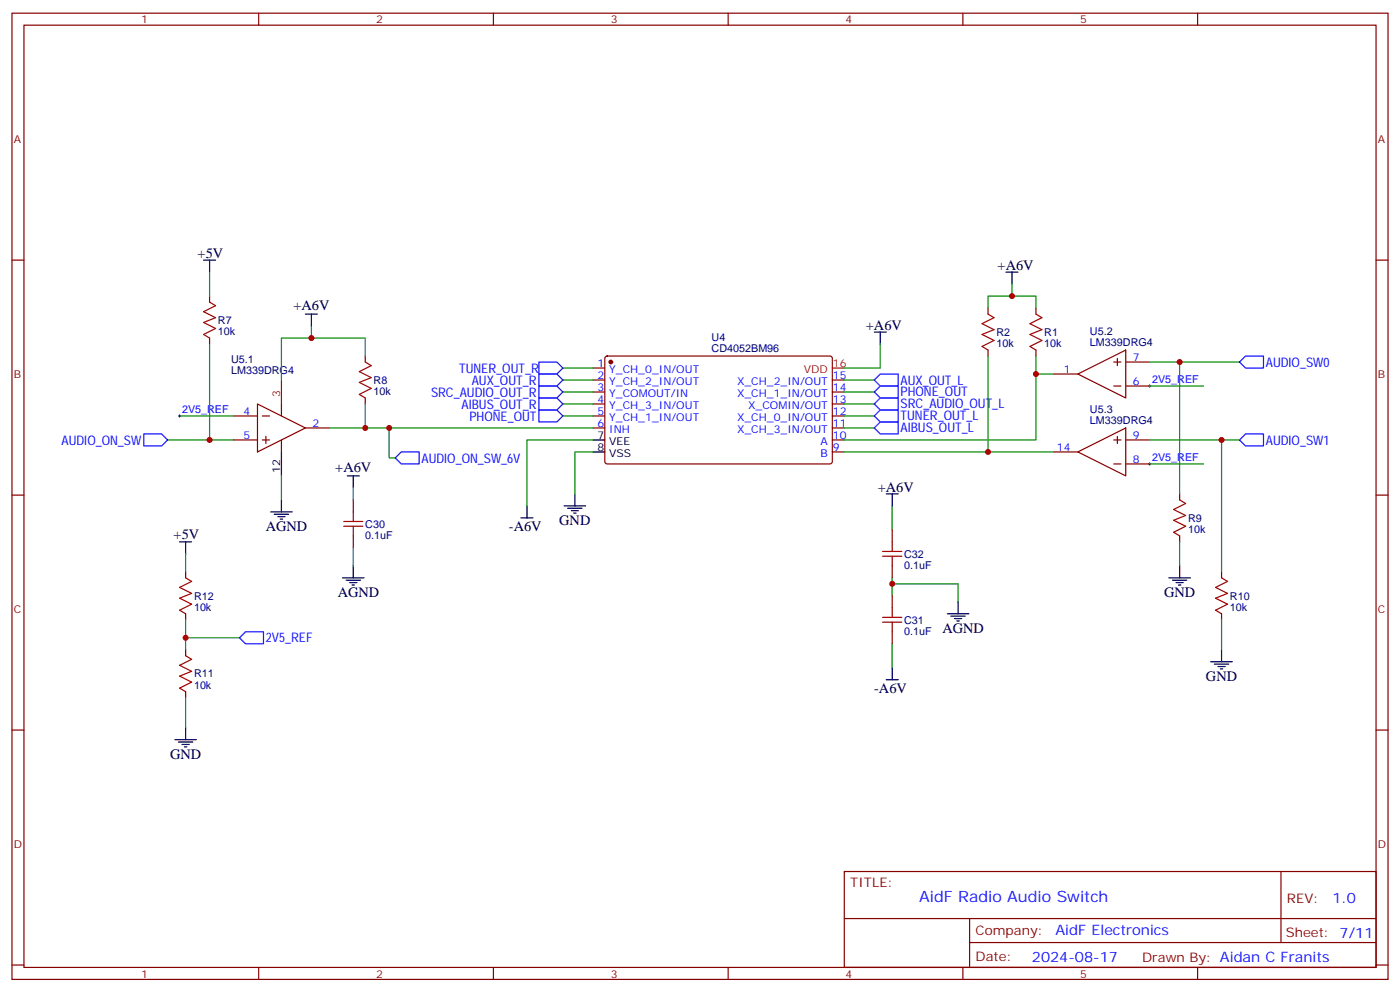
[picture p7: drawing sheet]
<svg xmlns="http://www.w3.org/2000/svg" width="412mm" height="292mm" viewBox="0 0 412 292" stroke-linecap="round" stroke-linejoin="round" font-family="sans-serif">
<g fill="none" stroke="#870000" stroke-width=".35">
<path d="M3.5 3.9h405.4v284.3h-405.4zM7.1 7.4h398.2v277.3h-398.2zM76.2 3.9v3.5M145.3 3.9v3.5M214.5 3.9v3.5M283.6 3.9v3.5M352.8 3.9v3.5M3.5 76.6h3.6M405.3 76.6h3.6M61.7 87.1v1.8M61.7 99.5v1.7M291 90.7v1.7"/>
<path d="M305.2 90.7v1.7M75.8 118.9l14.2 7-14.2 7.1zM82.9 118.9v3.5M107.6 104.8v1.7M107.6 117.1v1.8M174.6 108.3h3.6M174.6 111.8h3.6M174.6 115.4h3.6M174.6 118.9h3.6M178.4 105l.5-.2h65.8l.5 .7-.1 30.6-.6 .4h-65.9l-.4-.7v-30.3zM245.2 111.8h3.5M245.2 115.4h3.5"/>
<path d="M245.2 118.9h3.5M291 103v1.8M305.2 103v1.8M310.4 110.1h7.1M317.5 110.1l14.1-7.1v14.1zM328.1 106.5h2.1M328.1 113.6h2.1M329.1 105.5v2.1M331.6 106.5h7.1M331.6 113.6h7.1M68.8 122.4h7M68.8 129.5h7"/>
<path d="M77.3 122.4h2.1M77.3 129.5h2.1M78.3 128.4v2.1M82.9 129.5v3.5M90 125.9h7M174.6 122.4h3.6M174.6 125.9h3.6M245.2 122.4h3.5M245.2 125.9h3.5M245.2 133h3.5M245.2 129.5h3.5M310.4 133h7.1"/>
<path d="M317.5 133l14.1-7.1v14.2zM328.1 129.5h2.1M328.1 136.5h2.1M329.1 128.4v2.1M331.6 129.5h7.1M331.6 136.5h7.1M3.5 145.7h3.6M104.1 147.1v3.5M104.1 157.7v3.5M262.8 155.9v3.6M347.5 145.3v1.8M347.5 157.7v1.8"/>
<path d="M405.3 145.7h3.6M54.7 168.3v1.7M262.8 166.5v3.5M262.8 175.3v3.6M359.8 168.3v1.7M54.7 180.6v1.8M54.7 191.2v1.8M262.8 185.9v3.5M359.8 180.6v1.8M3.5 214.8h3.6M54.7 203.6v1.7M405.3 214.8h3.6"/>
<path d="M248.7 256.5h156.6v28.2h-156.6zM377.3 256.5v20.9M248.7 270.3h156.5M285.6 277.4h119.6M285.6 270.3v14.1M3.5 284h3.6M76.2 284.7v3.5M145.3 284.7v3.5M214.5 284.7v3.5M283.6 284.7v3.5M352.8 284.7v3.5M405.3 284h3.6"/>
</g>
<circle cx="179.9" cy="106.5" r=".53" fill="#870000" stroke="#870000" stroke-width=".35"/>
<g fill="none" stroke="#000" stroke-width=".35">
<path d="M60 76.6h3.5M61.7 76.6v3.5M90 92.4h3.5M91.7 92.4v3.6M257.5 97.7h3.6M259.3 97.7v3.5M296.3 80.1h3.6M298.1 80.1v3.5M82.9 133v7.1M174.6 129.5h3.6M174.6 133h3.6M52.9 159.5h3.5"/>
<path d="M54.7 159.5v3.5M79.7 150.6h6.4M80.8 151.3h4.2M81.8 152h2.2M82.5 152.8h.8M82.9 147.1v3.5M102.3 140.1h3.5M104.1 140.1v3.5M153.5 152.4h3.5M155.2 148.9v3.5M166.2 148.9h6.3M167.2 149.6h4.2"/>
<path d="M168.3 150.3h2.1M169 151h.7M169.3 145.3v3.6M261.1 145.3h3.5M262.8 145.3v3.6M100.9 170h6.3M102 170.7h4.2M103 171.4h2.1M103.7 172.2h.7M104.1 166.5v3.5M282.2 177.1v3.5M344.3 170h6.4"/>
<path d="M345.4 170.7h4.2M346.4 171.4h2.1M347.1 172.2h.7M347.5 166.5v3.5M262.8 196.5v3.5M279 180.6h6.4M280.1 181.3h4.2M281.2 182h2.1M281.9 182.7h.7M356.7 194.7h6.3M357.7 195.4h4.2M358.8 196.1h2.1"/>
<path d="M359.5 196.8h.7M359.8 191.2v3.5M51.5 217.7h6.4M52.6 218.4h4.2M53.6 219.1h2.1M54.3 219.8h.7M54.7 214.1v3.6M261.1 200h3.5"/>
</g>
<path d="M82.9 111.8v7.1M245.2 108.3h3.5" fill="none" stroke="#f00" stroke-width=".35"/>
<g fill="none" stroke="#008700" stroke-width=".35">
<path d="M61.7 80.1v7M91.7 96v3.5h-8.8v12.3M91.7 99.5h15.9v5.3M298.1 83.6v3.5h-7.1v3.6M298.1 87.1h7.1v3.6M61.7 101.2v28.3M107.6 118.9v7M165.8 108.3h8.8M165.8 118.9h8.8M165.8 115.4h8.8M165.8 111.8h8.8M248.7 118.9h8.8"/>
<path d="M248.7 115.4h8.8M248.7 111.8h8.8M259.3 101.2v7.1h-10.6M291 104.8v28.2M305.2 104.8v5.3M310.4 110.1h-5.2v19.4h-56.5M338.7 106.5h26.4M338.7 113.6h15.8M347.5 106.5v38.8M49.4 129.5h19.4M52.9 122.4h15.9M97 125.9h77.6"/>
<path d="M114.7 125.9v8.9h1.7M165.8 122.4h8.8M174.6 133h-5.3v12.3M174.6 129.5h-19.4v19.4M248.7 122.4h8.8M248.7 125.9h8.8M248.7 133h61.7M338.7 129.5h26.4M338.7 136.5h15.8M359.8 129.5v38.8M82.9 140.1v7M104.1 143.6v3.5"/>
<path d="M262.8 148.9v7M347.5 159.5v7M54.7 163v5.3M104.1 161.2v5.3M262.8 171.8h19.4v5.3M262.8 170v5.3M54.7 182.4v8.8M54.7 187.7h15.9M262.8 189.4v7.1M359.8 182.4v8.8M54.7 205.3v8.8"/>
</g>
<g fill="none" stroke="#00f" stroke-width=".35">
<path d="M158.7 106.5h5.3l1.8 1.8-1.8 1.8h-5.3zM158.7 113.6h5.3l1.8 1.8-1.8 1.7h-5.3zM158.7 110.1h5.3l1.8 1.7-1.8 1.8h-5.3zM158.7 117.1h5.3l1.8 1.8-1.8 1.7h-5.3zM257.5 115.4l1.8-1.8h5.3v3.5h-5.3zM259.3 117.1h5.3v3.5h-5.3l-1.8-1.7zM259.3 110.1h5.3v3.5h-5.3l-1.8-1.8zM365.1 106.5l1.8-1.7h5.3v3.5h-5.3zM42.3 127.7h5.3l1.8 1.8-1.8 1.7h-5.3zM118.2 133h5.3v3.5h-5.3l-1.8-1.7zM158.7 120.6h5.3l1.8 1.8-1.8 1.8h-5.3zM257.5 125.9l1.8-1.7h5.3v3.5h-5.3z"/>
<path d="M259.3 120.6h5.3v3.6h-5.3l-1.8-1.8zM365.1 129.5l1.8-1.8h5.3v3.5h-5.3zM70.6 187.7l1.7-1.8h5.3v3.5h-5.3z"/>
</g>
<g fill="none" stroke="#a10000" stroke-width=".35">
<path d="M61.7 88.9l1.8 1.1-3.5 1.7 3.5 1.8-3.5 1.4 3.5 1.8-3.5 1.7 1.7 1.1M291 92.4l1.8 1.1-3.5 1.7 3.5 1.8-3.5 1.4 3.5 1.8-3.5 1.8 1.7 1M305.2 92.4l1.7 1.1-3.5 1.7 3.5 1.8-3.5 1.4 3.5 1.8-3.5 1.8 1.8 1M107.6 106.5l1.8 1.1-3.6 1.8 3.6 1.7-3.6 1.4 3.6 1.8-3.6 1.8 1.8 1M101.2 153.5h5.7M101.2 154.9h5.7M104.1 150.6v2.9M104.1 154.9v2.8M262.8 159.5v2.8M347.5 147.1l1.7 1.1-3.5 1.7 3.5 1.8-3.5 1.4 3.5 1.8-3.5 1.7 1.8 1.1M54.7 170l1.7 1.1-3.5 1.8 3.5 1.7-3.5 1.4 3.5 1.8-3.5 1.8 1.8 1M260 162.3h5.6"/>
<path d="M260 163.7h5.6M262.8 163.7v2.8M262.8 178.9v2.8M359.8 170l1.8 1.1-3.5 1.8 3.5 1.7-3.5 1.4 3.5 1.8-3.5 1.8 1.7 1M54.7 193l1.7 1-3.5 1.8 3.5 1.8-3.5 1.4 3.5 1.7-3.5 1.8 1.8 1.1M260 181.7h5.6M260 183.1h5.6M262.8 183.1v2.8"/>
</g>
<path d="M338.3 113.6h.7M338.7 113.2v.7M52.6 122.4h.7M52.9 122.1v.7M338.3 136.5h.7M338.7 136.2v.7" fill="none" stroke="#000" stroke-width=".29"/>
<g fill="#c00">
<circle cx="91.7" cy="99.5" r=".88"/>
<circle cx="107.6" cy="125.9" r=".88"/>
<circle cx="305.2" cy="110.1" r=".88"/>
<circle cx="291" cy="133" r=".88"/>
<circle cx="298.1" cy="87.1" r=".88"/>
<circle cx="61.7" cy="129.5" r=".88"/>
<circle cx="347.5" cy="106.5" r=".88"/>
<circle cx="359.8" cy="129.5" r=".88"/>
<circle cx="54.7" cy="187.7" r=".88"/>
<circle cx="262.8" cy="171.8" r=".88"/>
<circle cx="114.7" cy="125.9" r=".88"/>
</g>
<text font-size="4.6" fill="#00f" x="270.8" y="265.5">AidF Radio Audio Switch</text>
<g font-size="4.2">
<text x="58.2" y="75.8">+5V</text>
<text x="293.9" y="79.4">+A6V</text>
<text x="86.4" y="91.2">+A6V</text>
<text x="255.1" y="97">+A6V</text>
<text x="98.8" y="138.9">+A6V</text>
<text x="258.6" y="144.6">+A6V</text>
<text x="164.7" y="154.5">GND</text>
<text x="51.2" y="158.8">+5V</text>
<text x="78.3" y="156.3">AGND</text>
<text x="149.9" y="156.4">-A6V</text>
<text x="99.5" y="175.7">AGND</text>
<text x="342.9" y="175.7">GND</text>
<text x="277.6" y="186.3">AGND</text>
<text x="257.5" y="204">-A6V</text>
<text x="355.2" y="200.4">GND</text>
<text x="50.1" y="223.3">GND</text>
</g>
<g font-size="4.2" fill="#00f">
<text x="392.5" y="265.7">1.0</text>
<text x="310.9" y="275.3">AidF Electronics</text>
<text x="304" y="283.1">2024-08-17</text>
</g>
<g font-size="3.9" fill="#00f">
<text x="135.2" y="109.7">TUNER_OUT_R</text>
<text x="139" y="113.2">AUX_OUT_R</text>
<text x="265.3" y="113.2">AUX_OUT_L</text>
<text x="372.9" y="108">AUDIO_SW0</text>
<text x="127" y="116.7">SRC_AUDIO_OUT_R</text>
<text x="265.3" y="116.5">PHONE_OUT</text>
<text x="136" y="120.2">AIBUS_OUT_R</text>
<text x="138.3" y="123.8">PHONE_OUT</text>
<text x="265.3" y="123.6">TUNER_OUT_L</text>
<text x="265.3" y="120.2">SRC_AUDIO_OUT_L</text>
<text x="18.1" y="130.8">AUDIO_ON_SW</text>
<text x="265.3" y="127.1">AIBUS_OUT_L</text>
<text x="372.9" y="131">AUDIO_SW1</text>
<text x="124.2" y="136.1">AUDIO_ON_SW_6V</text>
<text x="78.3" y="188.9">2V5_REF</text>
</g>
<g font-size="3.9" fill="#800">
<text x="250.5" y="261.1">TITLE:</text>
<text x="379.1" y="265.7">REV:</text>
<text x="287.4" y="275.3">Company:</text>
<text x="378.7" y="275.9">Sheet: 7/11</text>
<text x="287.4" y="282.9">Date:</text>
<text x="336.4" y="283">Drawn By: Aidan C Franits</text>
</g>
<g font-size="3.2" fill="#800">
<text x="41.6" y="6.9">1</text>
<text x="110.8" y="6.9">2</text>
<text x="179.9" y="6.9">3</text>
<text x="249.1" y="6.9">4</text>
<text x="318.2" y="6.9">5</text>
<text x="4.1" y="42">A</text>
<text x="405.9" y="42">A</text>
<text x="4.1" y="111.1">B</text>
<text x="405.9" y="111.1">B</text>
<text x="4.1" y="180.3">C</text>
<text x="405.9" y="180.3">C</text>
<text x="4.1" y="249.4">D</text>
<text x="405.9" y="249.4">D</text>
<text x="41.6" y="287.7">1</text>
<text x="110.8" y="287.7">2</text>
<text x="179.9" y="287.7">3</text>
<text x="249.1" y="287.7">4</text>
<text x="318.2" y="287.7">5</text>
</g>
<g font-size="3.2" fill="#000080">
<text x="64.2" y="95.3">R7</text>
<text x="64.2" y="98.6">10k</text>
<text x="209.6" y="100.3">U4</text>
<text x="293.5" y="98.8">R2</text>
<text x="307.6" y="98.8">R1</text>
<text x="321.1" y="102">LM339DRG4</text>
<text x="321.1" y="98.7">U5.2</text>
<text x="68.1" y="106.8">U5.1</text>
<text x="209.6" y="103.6">CD4052BM96</text>
<text x="293.5" y="102.1">10k</text>
<text x="307.6" y="102.1">10k</text>
<text x="68.1" y="110.1">LM339DRG4</text>
<text x="110.1" y="112.9">R8</text>
<text x="110.1" y="116.2">10k</text>
<text x="321.1" y="124.9">LM339DRG4</text>
<text x="321.1" y="121.7">U5.3</text>
<text x="107.6" y="155.3">C30</text>
<text x="350" y="153.5">R9</text>
<text x="107.6" y="158.5">0.1uF</text>
<text x="350" y="156.8">10k</text>
<text x="266.3" y="167.3">0.1uF</text>
<text x="266.3" y="164.1">C32</text>
<text x="57.1" y="179.7">10k</text>
<text x="57.1" y="176.4">R12</text>
<text x="362.3" y="179.7">10k</text>
<text x="362.3" y="176.4">R10</text>
<text x="266.3" y="183.5">C31</text>
<text x="266.3" y="186.7">0.1uF</text>
<text x="57.1" y="202.6">10k</text>
<text x="57.1" y="199.4">R11</text>
</g>
<g font-size="3.2" fill="#00f">
<text x="176" y="107.9">1</text>
<text x="333.7" y="106.2">7</text>
<text x="176" y="111.5">2</text>
<text x="179.5" y="109.7">Y_CH_0_IN/OUT</text>
<text x="179.5" y="113.2">Y_CH_2_IN/OUT</text>
<text x="217.1" y="113.2">X_CH_2_IN/OUT</text>
<text x="245.4" y="111.5">15</text>
<text x="313.4" y="109.7">1</text>
<text x="333.7" y="113.2">6</text>
<text x="339.4" y="112.7">2V5_REF</text>
<text x="176" y="115">3</text>
<text x="176" y="118.5">4</text>
<text x="179.5" y="116.8">Y_COMOUT/IN</text>
<text x="217.1" y="116.8">X_CH_1_IN/OUT</text>
<text x="245.4" y="118.5">13</text>
<text x="245.4" y="115">14</text>
<text x="53.6" y="121.5">2V5_REF</text>
<text x="71.7" y="122.1">4</text>
<text x="92.1" y="125.6">2</text>
<text x="176" y="122.1">5</text>
<text x="176" y="125.6">6</text>
<text x="179.5" y="120.3">Y_CH_3_IN/OUT</text>
<text x="179.5" y="123.8">Y_CH_1_IN/OUT</text>
<text x="217.1" y="123.8">X_CH_0_IN/OUT</text>
<text x="220.4" y="120.3">X_COMIN/OUT</text>
<text x="245.4" y="125.6">11</text>
<text x="245.4" y="122.1">12</text>
<text x="71.7" y="129.1">5</text>
<text x="179.5" y="127.4">INH</text>
<text x="217.1" y="127.4">X_CH_3_IN/OUT</text>
<text x="241.7" y="130.9">A</text>
<text x="245.4" y="129.1">10</text>
<text x="333.7" y="129.1">9</text>
<text x="241.7" y="134.4">B</text>
<text x="245.4" y="132.6">9</text>
<text x="311.4" y="132.6">14</text>
<text x="333.7" y="136.2">8</text>
<text x="339.4" y="135.6">2V5_REF</text>
</g>
<g font-size="3.2" fill="#f00">
<text x="245.4" y="107.9">16</text>
<text x="236.8" y="109.7">VDD</text>
<text x="82.5" y="116.8" transform="rotate(-90 82.5 116.8)">3</text>
</g>
<g font-size="3.2">
<text x="176" y="129.1">7</text>
<text x="179.5" y="130.9">VEE</text>
<text x="176" y="132.6">8</text>
<text x="179.5" y="134.4">VSS</text>
<text x="82.5" y="139.1" transform="rotate(-90 82.5 139.1)">12</text>
</g>
</svg>
